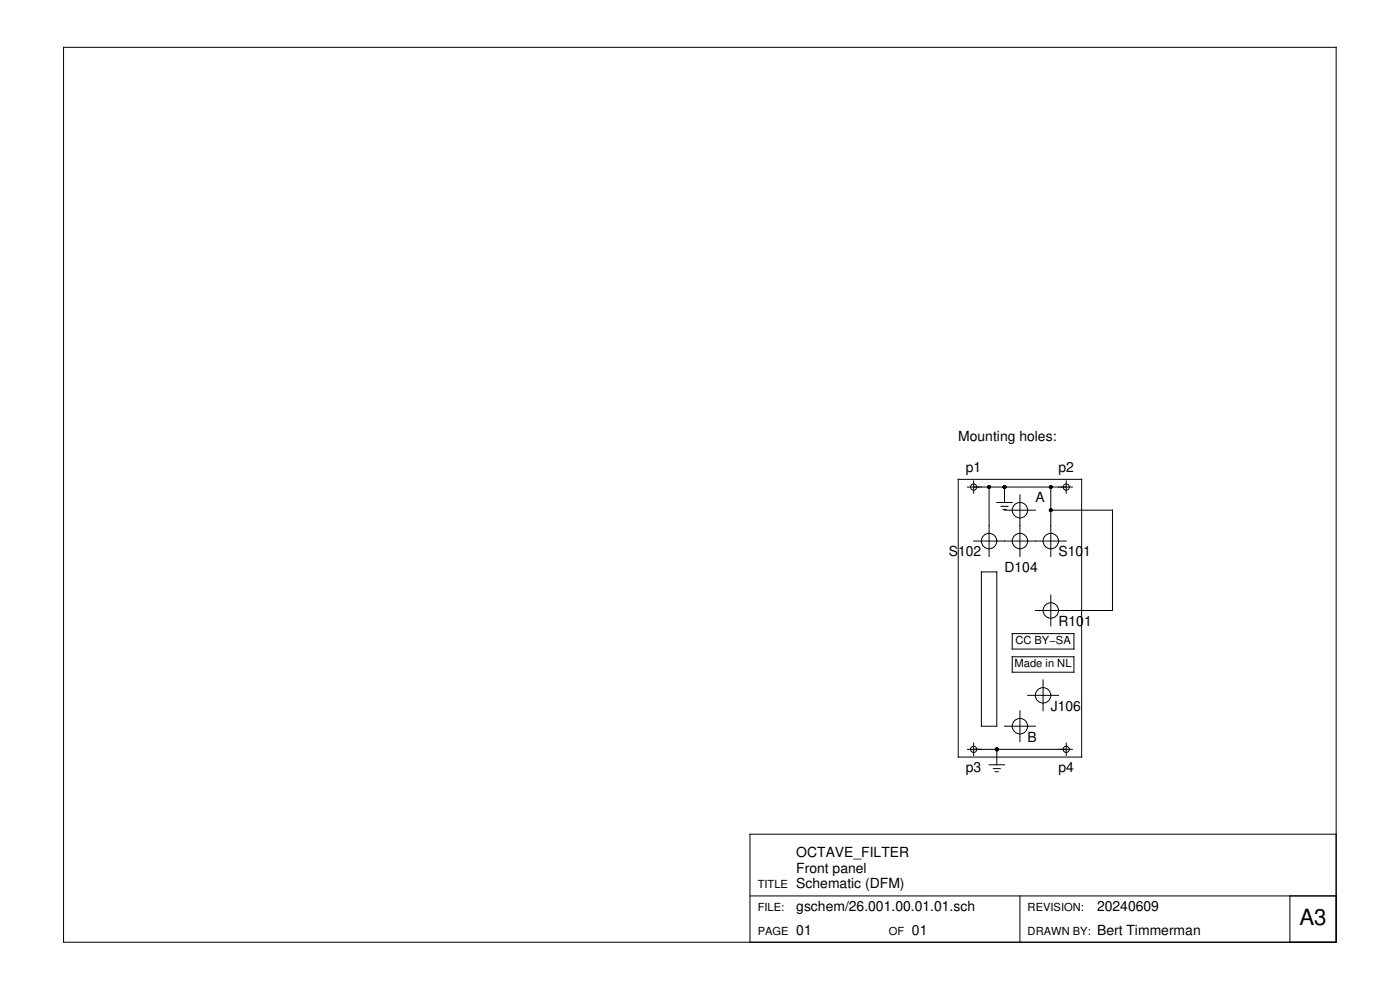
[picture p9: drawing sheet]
<svg xmlns="http://www.w3.org/2000/svg" width="420mm" height="297mm" viewBox="0 0 420 297" stroke-linecap="round" stroke-linejoin="round" font-family="sans-serif">
<g fill="none" stroke="#000" stroke-width=".3">
<path d="M19.1 14.2h381.9v268.5h-381.9zM287.6 143.8h37v83.3h-37zM290.4 146.1h31.4M292.2 144.3v3.7M296.8 146.1v20.9M299.2 150.8h4.6M300.4 151.9h2.1M301 152.8h.9M301.5 153.1h9.2M301.5 146.1v4.7M306.1 148.4v18.6M315.4 153.1h18.5v30.1h-23.2"/>
<path d="M315.4 146.1v20.9M320 144.3v3.7M292.2 162.3h27.8M294.5 171.6h4.7v46.3h-4.7zM315.4 178.5v9.3M303.8 190.1h18.5v4.6h-18.5zM303.8 197.1h18.5v4.6h-18.5zM301.5 217.9h9.2M306.1 213.3v9.2M308.4 208.6h9.3M313 204v9.3M290.4 224.8h31.4"/>
<path d="M292.2 223v3.7M296.8 229.5h4.7M298.1 230.6h2.1M298.7 231.5h.9M299.2 224.8v4.7M320 223v3.7M401 250.3h-175.9v32.4M225.1 268.8h175.9M306.1 268.8v13.9M387.1 268.8v13.9"/>
<circle cx="292.2" cy="146.1" r=".93"/>
<circle cx="306.1" cy="153.1" r="2.31"/>
<circle cx="320" cy="146.1" r=".93"/>
<circle cx="296.8" cy="162.3" r="2.31"/>
<circle cx="306.1" cy="162.3" r="2.31"/>
<circle cx="315.4" cy="162.3" r="2.31"/>
<circle cx="315.4" cy="183.2" r="2.31"/>
<circle cx="306.1" cy="217.9" r="2.31"/>
<circle cx="313" cy="208.6" r="2.31"/>
<circle cx="292.2" cy="224.8" r=".93"/>
<circle cx="320" cy="224.8" r=".93"/>
</g>
<g fill="#000">
<circle cx="296.8" cy="146.1" r=".58"/>
<circle cx="301.5" cy="146.1" r=".58"/>
<circle cx="315.4" cy="153.1" r=".58"/>
<circle cx="315.4" cy="146.1" r=".58"/>
<circle cx="299.2" cy="224.8" r=".58"/>
</g>
<text font-size="6.7" x="390" y="277.5">A3</text>
<g font-size="4.2">
<text x="287.6" y="132.2">Mounting holes:</text>
<text x="289.9" y="141.5">p1</text>
<text x="317.7" y="141.5">p2</text>
<text x="310.7" y="150.8">A</text>
<text x="284.8" y="167">S102</text>
<text x="317.7" y="167">S101</text>
<text x="301.5" y="171.6">D104</text>
<text x="317.7" y="187.8">R101</text>
<text x="315.4" y="213.3">J106</text>
<text x="308.4" y="222.5">B</text>
<text x="289.9" y="231.8">p3</text>
<text x="317.7" y="231.8">p4</text>
<text x="239" y="257.2">OCTAVE_FILTER</text>
<text x="239" y="261.9">Front panel</text>
<text x="239" y="266.5">Schematic (DFM)</text>
<text x="239" y="273.4">gschem/26.001.00.01.01.sch</text>
<text x="329.2" y="273.4">20240609</text>
<text x="239" y="280.4">01</text>
<text x="273.7" y="280.4">01</text>
<text x="329.2" y="280.4">Bert Timmerman</text>
</g>
<g font-size="3.3">
<text x="304.7" y="193.3">CC BY−SA</text>
<text x="304.5" y="200.2">Made in NL</text>
<text x="227.4" y="266.5">TITLE</text>
<text x="227.4" y="273.4">FILE:</text>
<text x="308.4" y="273.4">REVISION:</text>
<text x="227.4" y="280.4">PAGE</text>
<text x="266.7" y="280.4">OF</text>
<text x="308.4" y="280.4">DRAWN BY:</text>
</g>
</svg>
